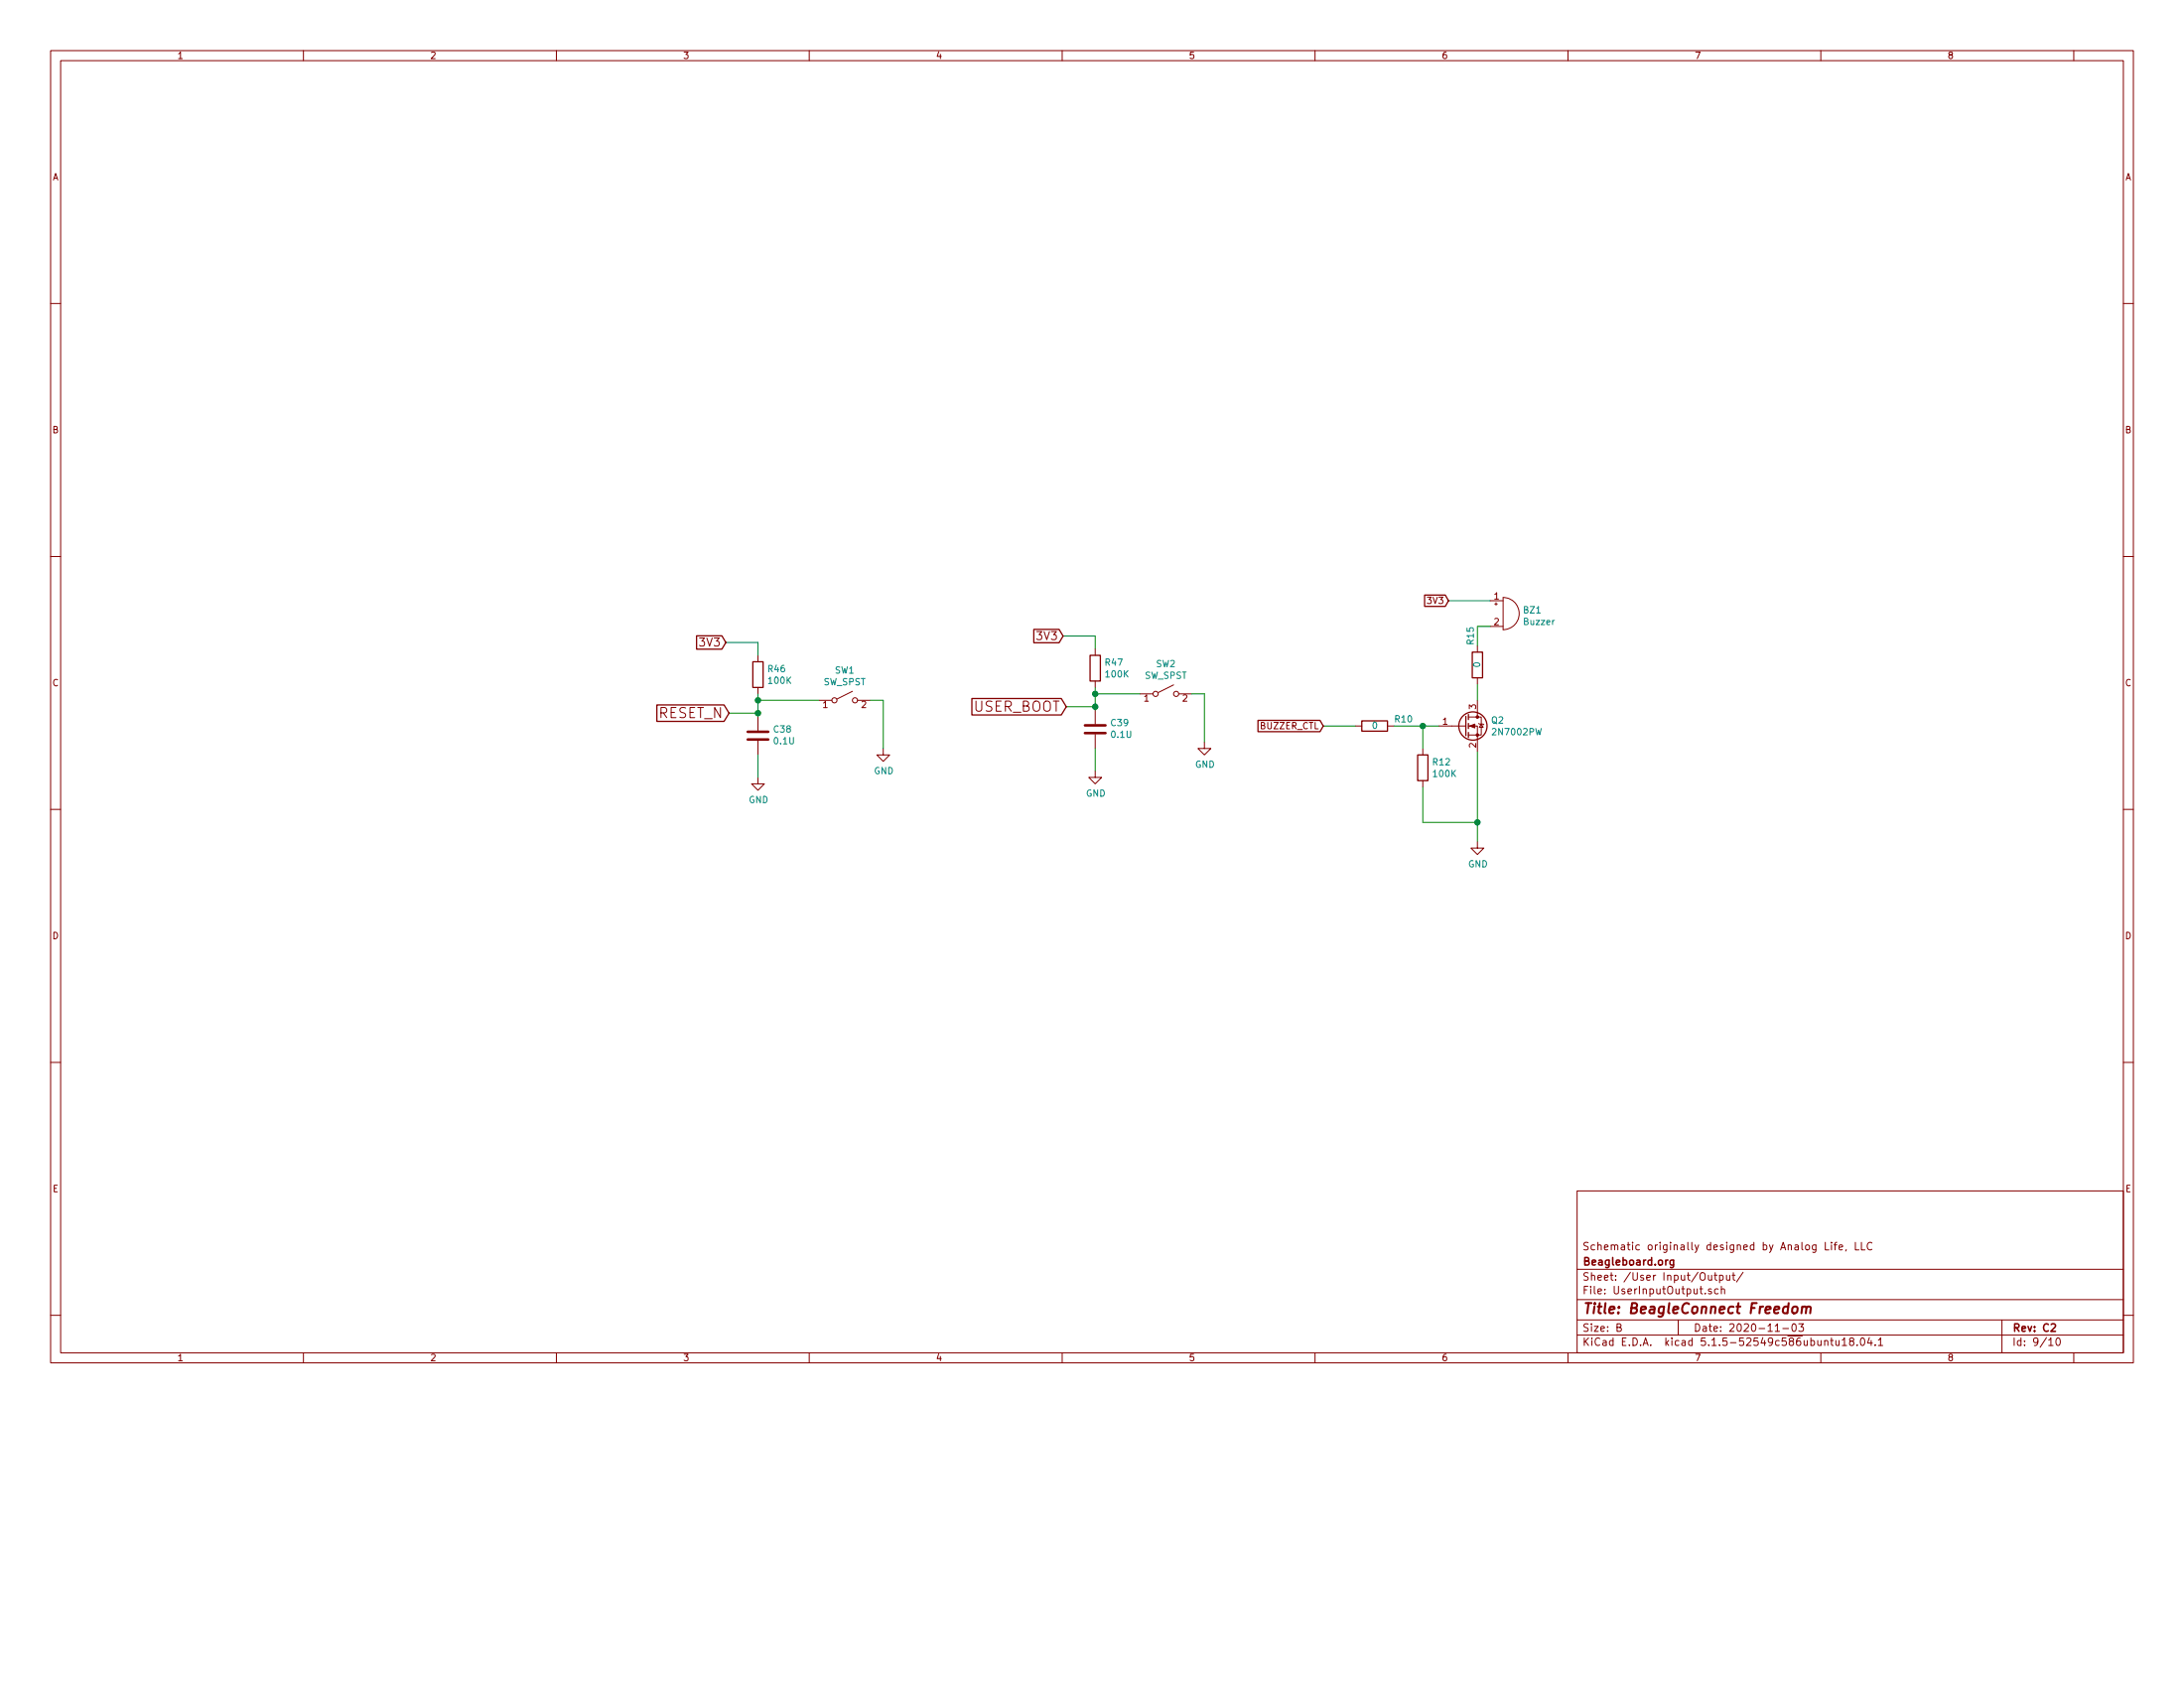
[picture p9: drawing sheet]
EESchema Schematic File Version 4
EELAYER 30 0
EELAYER END
$Descr B 17000 11000
encoding utf-8
Sheet 9 10
Title "BeagleConnect Freedom"
Date "2020-11-03"
Rev "C2"
Comp "Beagleboard.org"
Comment1 "Schematic originally designed by Analog Life, LLC"
Comment2 ""
Comment3 ""
Comment4 ""
$EndDescr
$Comp
L Switch:SW_SPST SW1
U 1 1
P 6575 5450
F 0 "SW1" H 6575 5685 50  0000 C CNN
F 1 "SW_SPST" H 6575 5594 50  0000 C CNN
F 2 "Button_Switch_SMD:SW_SPST_PTS810" H 6575 5450 50  0001 C CNN
F 3 "https://b2b-api.panasonic.eu/file_stream/pids/fileversion/2431" H 6575 5450 50  0001 C CNN
F 4 "SKRPABE010" H 6575 5450 50  0001 C CNN "MPN1"
F 5 "https://www.seeedstudio.com/opl.html" H 6575 5450 50  0001 C CNN "Link1"
F 6 "SWITCH TACTILE SPST-NO 0.05A 12V" H 6575 5450 50  0001 C CNN "Description"
F 7 "0.13050	" H 6575 5450 50  0001 C CNN "Standard Price"
F 8 "ALPS" H 6575 5450 50  0001 C CNN "Vendor1"
F 9 "SWITCH TACTILE SPST-NO 0.05A 12V" H 6575 5450 50  0001 C CNN "Short Description"
F 10 "https://www.digikey.com/product-detail/en/panasonic-electronic-components/EVQ-P7A01P/P16763TR-ND/4429447" H 6575 5450 50  0001 C CNN "Link2"
F 11 "SKRPABE010" H 6575 5450 50  0001 C CNN "MPN2"
F 12 "ALPS" H 6575 5450 50  0001 C CNN "Vendor2"
F 13 "311020518" H 6575 5450 50  0001 C CNN "Seeed PN"
F 14 "SMD Top Button 1.57N;4P-L4.6*W3.2*H2.5mm" H 6575 5450 50  0001 C CNN "Seeed Description"
	1    6575 5450
	1    0    0    -1  
$EndComp
$Comp
L power:GND #PWR058
U 1 1
P 6875 5825
F 0 "#PWR058" H 6875 5575 50  0001 C CNN
F 1 "GND" H 6880 5652 50  0000 C CNN
F 2 "" H 6875 5825 50  0001 C CNN
F 3 "" H 6875 5825 50  0001 C CNN
	1    6875 5825
	1    0    0    -1  
$EndComp
Wire Wire Line
	6875 5825 6875 5450
Wire Wire Line
	6875 5450 6775 5450
$Comp
L Switch:SW_SPST SW2
U 1 1
P 9075 5400
F 0 "SW2" H 9075 5635 50  0000 C CNN
F 1 "SW_SPST" H 9075 5544 50  0000 C CNN
F 2 "Button_Switch_SMD:SW_SPST_PTS810" H 9075 5400 50  0001 C CNN
F 3 "https://b2b-api.panasonic.eu/file_stream/pids/fileversion/2431" H 9075 5400 50  0001 C CNN
F 4 "SKRPABE010" H 9075 5400 50  0001 C CNN "MPN1"
F 5 "https://www.seeedstudio.com/opl.html" H 9075 5400 50  0001 C CNN "Link1"
F 6 "SWITCH TACTILE SPST-NO 0.05A 12V" H 9075 5400 50  0001 C CNN "Description"
F 7 "0.13050	" H 9075 5400 50  0001 C CNN "Standard Price"
F 8 "ALPS" H 9075 5400 50  0001 C CNN "Vendor1"
F 9 "SWITCH TACTILE SPST-NO 0.05A 12V" H 9075 5400 50  0001 C CNN "Short Description"
F 10 "https://www.digikey.com/product-detail/en/panasonic-electronic-components/EVQ-P7A01P/P16763TR-ND/4429447" H 9075 5400 50  0001 C CNN "Link2"
F 11 "SKRPABE010" H 9075 5400 50  0001 C CNN "MPN2"
F 12 "ALPS" H 9075 5400 50  0001 C CNN "Vendor2"
F 13 "311020518" H 9075 5400 50  0001 C CNN "Seeed PN"
F 14 "SMD Top Button 1.57N;4P-L4.6*W3.2*H2.5mm" H 9075 5400 50  0001 C CNN "Seeed Description"
	1    9075 5400
	1    0    0    -1  
$EndComp
$Comp
L power:GND #PWR060
U 1 1
P 9375 5775
F 0 "#PWR060" H 9375 5525 50  0001 C CNN
F 1 "GND" H 9380 5602 50  0000 C CNN
F 2 "" H 9375 5775 50  0001 C CNN
F 3 "" H 9375 5775 50  0001 C CNN
	1    9375 5775
	1    0    0    -1  
$EndComp
Wire Wire Line
	9375 5775 9375 5400
Wire Wire Line
	9375 5400 9275 5400
Text GLabel 5675 5550 0    79   Input ~ 0
RESET_N
Wire Wire Line
	5900 5550 5900 5575
Wire Wire Line
	5675 5550 5900 5550
Connection ~ 5900 5550
Wire Wire Line
	5900 5450 5900 5550
$Comp
L power:GND #PWR?
U 1 1
P 5900 6050
AR Path="/5D062750/5E811A57" Ref="#PWR?"  Part="1" 
AR Path="/5D099F4C/5E811A57" Ref="#PWR057"  Part="1" 
F 0 "#PWR057" H 5900 5800 50  0001 C CNN
F 1 "GND" H 5905 5877 50  0000 C CNN
F 2 "" H 5900 6050 50  0001 C CNN
F 3 "" H 5900 6050 50  0001 C CNN
	1    5900 6050
	1    0    0    -1  
$EndComp
Connection ~ 5900 5450
Wire Wire Line
	5900 5400 5900 5450
Wire Wire Line
	5900 5875 5900 6050
Wire Wire Line
	5900 5000 5900 5100
Wire Wire Line
	5650 5000 5900 5000
$Comp
L Device:R R?
U 1 1
P 5900 5250
AR Path="/5D062750/5E811A69" Ref="R?"  Part="1" 
AR Path="/5D099F4C/5E811A69" Ref="R46"  Part="1" 
F 0 "R46" H 5970 5296 50  0000 L CNN
F 1 "100K" H 5970 5205 50  0000 L CNN
F 2 "Resistor_SMD:R_0402_1005Metric" V 5830 5250 50  0001 C CNN
F 3 "~" H 5900 5250 50  0001 C CNN
F 4 "RES SMD 100K OHM 5% 1/16W 0402" H 5900 5250 50  0001 C CNN "Description"
F 5 "https://www.digikey.com/product-detail/en/yageo/RC0402JR-07100KL/311-100KJRCT-ND/729363" H 5900 5250 50  0001 C CNN "Link1"
F 6 "RC0402JR-07100KL" H 5900 5250 50  0001 C CNN "MPN1"
F 7 "0.00139" H 5900 5250 50  0001 C CNN "Standard Price"
F 8 "Yageo" H 5900 5250 50  0001 C CNN "Vendor1"
F 9 "RES SMD 100K OHM 5% 1/16W 0402" H 5900 5250 50  0001 C CNN "Short Description"
F 10 "YAGEO" H 5900 5250 50  0001 C CNN "Vendor2"
F 11 "RC0402FR-07100KL" H 5900 5250 50  0001 C CNN "MPN2"
F 12 "SMD RES 100K-1%-1/16W;0402" H 5900 5250 50  0001 C CNN "Seeed Description"
F 13 "301010456" H 5900 5250 50  0001 C CNN "Seeed PN"
	1    5900 5250
	1    0    0    -1  
$EndComp
$Comp
L Device:C C?
U 1 1
P 5900 5725
AR Path="/5D062750/5E811A75" Ref="C?"  Part="1" 
AR Path="/5D099F4C/5E811A75" Ref="C38"  Part="1" 
F 0 "C38" H 5785 5679 50  0000 R CNN
F 1 "0.1U" H 5785 5770 50  0000 R CNN
F 2 "Capacitor_SMD:C_0402_1005Metric" H 5938 5575 50  0001 C CNN
F 3 "~" H 5900 5725 50  0001 C CNN
F 4 "CAP CER 0.1UF 10V X5R 0402" H 5900 5725 50  0001 C CNN "Description"
F 5 "https://www.digikey.com/product-detail/en/samsung-electro-mechanics/CL05A104MP5NNNC/1276-1443-1-ND/3889529" H 5900 5725 50  0001 C CNN "Link1"
F 6 "CL05A104MP5NNNC" H 5900 5725 50  0001 C CNN "MPN1"
F 7 "$0.00315" H 5900 5725 50  0001 C CNN "Standard Price"
F 8 "Samsung Electro-Mechanics" H 5900 5725 50  0001 C CNN "Vendor1"
F 9 "CAP CER 0.1UF 10V X5R 0402" H 5900 5725 50  0001 C CNN "Short Description"
F 10 "302011121" H 5900 5725 50  0001 C CNN "Seeed PN"
F 11 "CC0402KRX5R6BB104" H 5900 5725 50  0001 C CNN "MPN2"
F 12 "YAGEO" H 5900 5725 50  0001 C CNN "Vendor2"
F 13 "SMD CAP Ceramic 100nF-10V-10%-X5R;0402" H 5900 5725 50  0001 C CNN "Seeed Description"
	1    5900 5725
	-1   0    0    1   
$EndComp
Wire Wire Line
	5900 5450 6375 5450
Text GLabel 5650 5000 0    63   Input ~ 0
3V3
Text GLabel 8300 5500 0    79   Input ~ 0
USER_BOOT
Wire Wire Line
	8525 5500 8525 5525
Wire Wire Line
	8300 5500 8525 5500
Connection ~ 8525 5500
Wire Wire Line
	8525 5400 8525 5500
$Comp
L power:GND #PWR?
U 1 1
P 8525 6000
AR Path="/5D062750/5E815CF5" Ref="#PWR?"  Part="1" 
AR Path="/5D099F4C/5E815CF5" Ref="#PWR059"  Part="1" 
F 0 "#PWR059" H 8525 5750 50  0001 C CNN
F 1 "GND" H 8530 5827 50  0000 C CNN
F 2 "" H 8525 6000 50  0001 C CNN
F 3 "" H 8525 6000 50  0001 C CNN
	1    8525 6000
	1    0    0    -1  
$EndComp
Connection ~ 8525 5400
Wire Wire Line
	8525 5350 8525 5400
Wire Wire Line
	8525 5825 8525 6000
Wire Wire Line
	8525 4950 8525 5050
Wire Wire Line
	8275 4950 8525 4950
$Comp
L Device:R R?
U 1 1
P 8525 5200
AR Path="/5D062750/5E815D0A" Ref="R?"  Part="1" 
AR Path="/5D099F4C/5E815D0A" Ref="R47"  Part="1" 
F 0 "R47" H 8595 5246 50  0000 L CNN
F 1 "100K" H 8595 5155 50  0000 L CNN
F 2 "Resistor_SMD:R_0402_1005Metric" V 8455 5200 50  0001 C CNN
F 3 "~" H 8525 5200 50  0001 C CNN
F 4 "RES SMD 100K OHM 5% 1/16W 0402" H 8525 5200 50  0001 C CNN "Description"
F 5 "https://www.digikey.com/product-detail/en/yageo/RC0402JR-07100KL/311-100KJRCT-ND/729363" H 8525 5200 50  0001 C CNN "Link1"
F 6 "RC0402JR-07100KL" H 8525 5200 50  0001 C CNN "MPN1"
F 7 "0.00139" H 8525 5200 50  0001 C CNN "Standard Price"
F 8 "Yageo" H 8525 5200 50  0001 C CNN "Vendor1"
F 9 "RES SMD 100K OHM 5% 1/16W 0402" H 8525 5200 50  0001 C CNN "Short Description"
F 10 "YAGEO" H 8525 5200 50  0001 C CNN "Vendor2"
F 11 "RC0402FR-07100KL" H 8525 5200 50  0001 C CNN "MPN2"
F 12 "SMD RES 100K-1%-1/16W;0402" H 8525 5200 50  0001 C CNN "Seeed Description"
F 13 "301010456" H 8525 5200 50  0001 C CNN "Seeed PN"
	1    8525 5200
	1    0    0    -1  
$EndComp
$Comp
L Device:C C?
U 1 1
P 8525 5675
AR Path="/5D062750/5E815D1A" Ref="C?"  Part="1" 
AR Path="/5D099F4C/5E815D1A" Ref="C39"  Part="1" 
F 0 "C39" H 8410 5629 50  0000 R CNN
F 1 "0.1U" H 8410 5720 50  0000 R CNN
F 2 "Capacitor_SMD:C_0402_1005Metric" H 8563 5525 50  0001 C CNN
F 3 "~" H 8525 5675 50  0001 C CNN
F 4 "CAP CER 0.1UF 10V X5R 0402" H 8525 5675 50  0001 C CNN "Description"
F 5 "https://www.digikey.com/product-detail/en/samsung-electro-mechanics/CL05A104MP5NNNC/1276-1443-1-ND/3889529" H 8525 5675 50  0001 C CNN "Link1"
F 6 "CL05A104MP5NNNC" H 8525 5675 50  0001 C CNN "MPN1"
F 7 "$0.00315" H 8525 5675 50  0001 C CNN "Standard Price"
F 8 "Samsung Electro-Mechanics" H 8525 5675 50  0001 C CNN "Vendor1"
F 9 "CAP CER 0.1UF 10V X5R 0402" H 8525 5675 50  0001 C CNN "Short Description"
F 10 "302011121" H 8525 5675 50  0001 C CNN "Seeed PN"
F 11 "CC0402KRX5R6BB104" H 8525 5675 50  0001 C CNN "MPN2"
F 12 "YAGEO" H 8525 5675 50  0001 C CNN "Vendor2"
F 13 "SMD CAP Ceramic 100nF-10V-10%-X5R;0402" H 8525 5675 50  0001 C CNN "Seeed Description"
	1    8525 5675
	-1   0    0    1   
$EndComp
Text GLabel 8275 4950 0    63   Input ~ 0
3V3
Wire Wire Line
	8525 5400 8875 5400
$Comp
L Device:R R?
U 1 1
P 11075 5975
AR Path="/5D062750/5FCC2045" Ref="R?"  Part="1" 
AR Path="/5D099F4C/5FCC2045" Ref="R12"  Part="1" 
F 0 "R12" H 11145 6021 50  0000 L CNN
F 1 "100K" H 11145 5930 50  0000 L CNN
F 2 "Resistor_SMD:R_0402_1005Metric" V 11005 5975 50  0001 C CNN
F 3 "~" H 11075 5975 50  0001 C CNN
F 4 "RES SMD 100K OHM 5% 1/16W 0402" H 11075 5975 50  0001 C CNN "Description"
F 5 "https://www.digikey.com/product-detail/en/yageo/RC0402JR-07100KL/311-100KJRCT-ND/729363" H 11075 5975 50  0001 C CNN "Link1"
F 6 "RC0402JR-07100KL" H 11075 5975 50  0001 C CNN "MPN1"
F 7 "0.00139" H 11075 5975 50  0001 C CNN "Standard Price"
F 8 "Yageo" H 11075 5975 50  0001 C CNN "Vendor1"
F 9 "RES SMD 100K OHM 5% 1/16W 0402" H 11075 5975 50  0001 C CNN "Short Description"
F 10 "YAGEO" H 11075 5975 50  0001 C CNN "Vendor2"
F 11 "RC0402FR-07100KL" H 11075 5975 50  0001 C CNN "MPN2"
F 12 "SMD RES 100K-1%-1/16W;0402" H 11075 5975 50  0001 C CNN "Seeed Description"
F 13 "301010456" H 11075 5975 50  0001 C CNN "Seeed PN"
	1    11075 5975
	1    0    0    -1  
$EndComp
$Comp
L Device:R R?
U 1 1
P 10700 5650
AR Path="/5D062750/5FCC3F26" Ref="R?"  Part="1" 
AR Path="/5D1A71BB/5FCC3F26" Ref="R?"  Part="1" 
AR Path="/5D099F4C/5FCC3F26" Ref="R10"  Part="1" 
F 0 "R10" V 10750 5800 50  0000 L CNN
F 1 "0" V 10700 5625 50  0000 L CNN
F 2 "Resistor_SMD:R_0402_1005Metric" V 10630 5650 50  0001 C CNN
F 3 "~" H 10700 5650 50  0001 C CNN
F 4 "" H 10700 5650 50  0001 C CNN "Description"
F 5 "$0.00127" H 10700 5650 50  0001 C CNN "Standard Price"
F 6 "https://www.digikey.com/product-detail/en/stackpole-electronics-inc/RMCF0402ZT0R00/RMCF0402ZT0R00TR-ND/1756905" H 10700 5650 50  0001 C CNN "Link1"
F 7 "RMCF0402ZT0R00" H 10700 5650 50  0001 C CNN "MPN1"
F 8 "RES 0 OHM JUMPER 1/16W 0402" H 10700 5650 50  0001 C CNN "Short Description"
F 9 "301010000" H 10700 5650 50  0001 C CNN "Seeed PN"
F 10 "RC0402JR-070RL" H 10700 5650 50  0001 C CNN "MPN2"
F 11 "SMD RES 0R-5%-1/16W;0402" H 10700 5650 50  0001 C CNN "Seeed Description"
F 12 "YAGEO" H 10700 5650 50  0001 C CNN "Vendor2"
	1    10700 5650
	0    1    -1   0   
$EndComp
$Comp
L Transistor_FET:2N7002 Q2
U 1 1
P 11400 5650
F 0 "Q2" H 11604 5696 50  0000 L CNN
F 1 "2N7002PW" H 11604 5605 50  0000 L CNN
F 2 "Package_TO_SOT_SMD:SOT-323_SC-70" H 11600 5575 50  0001 L CIN
F 3 "https://www.fairchildsemi.com/datasheets/2N/2N7002.pdf" H 11400 5650 50  0001 L CNN
F 4 "2N7002PW" H 11400 5650 50  0001 C CNN "MPN1"
F 5 "SMD MOSFET N-CH 60V-310mA;SOT-323" H 11400 5650 50  0001 C CNN "Seeed Description"
F 6 "305030008" H 11400 5650 50  0001 C CNN "Seeed PN"
F 7 "￥0.1239" H 11400 5650 50  0001 C CNN "Standard Price"
F 8 "NXP" H 11400 5650 50  0001 C CNN "Vendor2"
	1    11400 5650
	1    0    0    -1  
$EndComp
Wire Wire Line
	11600 4675 11275 4675
Wire Wire Line
	11075 5825 11075 5650
Wire Wire Line
	11075 5650 11200 5650
Wire Wire Line
	11075 6125 11075 6400
Wire Wire Line
	11075 6400 11500 6400
Wire Wire Line
	11500 5850 11500 6400
Wire Wire Line
	11500 6400 11500 6550
Connection ~ 11500 6400
$Comp
L power:GND #PWR076
U 1 1
P 11500 6550
F 0 "#PWR076" H 11500 6300 50  0001 C CNN
F 1 "GND" H 11505 6377 50  0000 C CNN
F 2 "" H 11500 6550 50  0001 C CNN
F 3 "" H 11500 6550 50  0001 C CNN
	1    11500 6550
	1    0    0    -1  
$EndComp
Wire Wire Line
	10850 5650 11075 5650
Connection ~ 11075 5650
Wire Wire Line
	10550 5650 10300 5650
Text GLabel 10300 5650 0    50   Input ~ 0
BUZZER_CTL
Text GLabel 11275 4675 0    50   Input ~ 0
3V3
$Comp
L Device:R R?
U 1 1
P 11500 5175
AR Path="/5D062750/5FCC5164" Ref="R?"  Part="1" 
AR Path="/5D1A71BB/5FCC5164" Ref="R?"  Part="1" 
AR Path="/5D099F4C/5FCC5164" Ref="R15"  Part="1" 
F 0 "R15" V 11550 5325 50  0000 L CNN
F 1 "0" V 11500 5150 50  0000 L CNN
F 2 "Resistor_SMD:R_0402_1005Metric" V 11430 5175 50  0001 C CNN
F 3 "~" H 11500 5175 50  0001 C CNN
F 4 "" H 11500 5175 50  0001 C CNN "Description"
F 5 "$0.00127" H 11500 5175 50  0001 C CNN "Standard Price"
F 6 "https://www.digikey.com/product-detail/en/stackpole-electronics-inc/RMCF0402ZT0R00/RMCF0402ZT0R00TR-ND/1756905" H 11500 5175 50  0001 C CNN "Link1"
F 7 "RMCF0402ZT0R00" H 11500 5175 50  0001 C CNN "MPN1"
F 8 "RES 0 OHM JUMPER 1/16W 0402" H 11500 5175 50  0001 C CNN "Short Description"
F 9 "301010000" H 11500 5175 50  0001 C CNN "Seeed PN"
F 10 "RC0402JR-070RL" H 11500 5175 50  0001 C CNN "MPN2"
F 11 "SMD RES 0R-5%-1/16W;0402" H 11500 5175 50  0001 C CNN "Seeed Description"
F 12 "YAGEO" H 11500 5175 50  0001 C CNN "Vendor2"
	1    11500 5175
	-1   0    0    -1  
$EndComp
Wire Wire Line
	11500 5325 11500 5450
$Comp
L Device:Buzzer BZ1
U 1 1
P 11700 4775
F 0 "BZ1" H 11852 4804 50  0000 L CNN
F 1 "Buzzer" H 11852 4713 50  0000 L CNN
F 2 "leash:BUZZER3-5.5X5X2MM" V 11675 4875 50  0001 C CNN
F 3 "~" V 11675 4875 50  0001 C CNN
F 4 "LET5020DS-03L-4.0-12-R" H 11700 4775 50  0001 C CNN "MPN1"
F 5 "SMD Buzzer 3V;3P-L5.0*W5.0*H2mm" H 11700 4775 50  0001 C CNN "Seeed Description"
F 6 "312020683" H 11700 4775 50  0001 C CNN "Seeed PN"
F 7 "￥2.0690" H 11700 4775 50  0001 C CNN "Standard Price"
F 8 "Cre-sound" H 11700 4775 50  0001 C CNN "Vendor2"
	1    11700 4775
	1    0    0    -1  
$EndComp
Wire Wire Line
	11500 4875 11500 5025
Wire Wire Line
	11600 4875 11500 4875
$EndSCHEMATC
